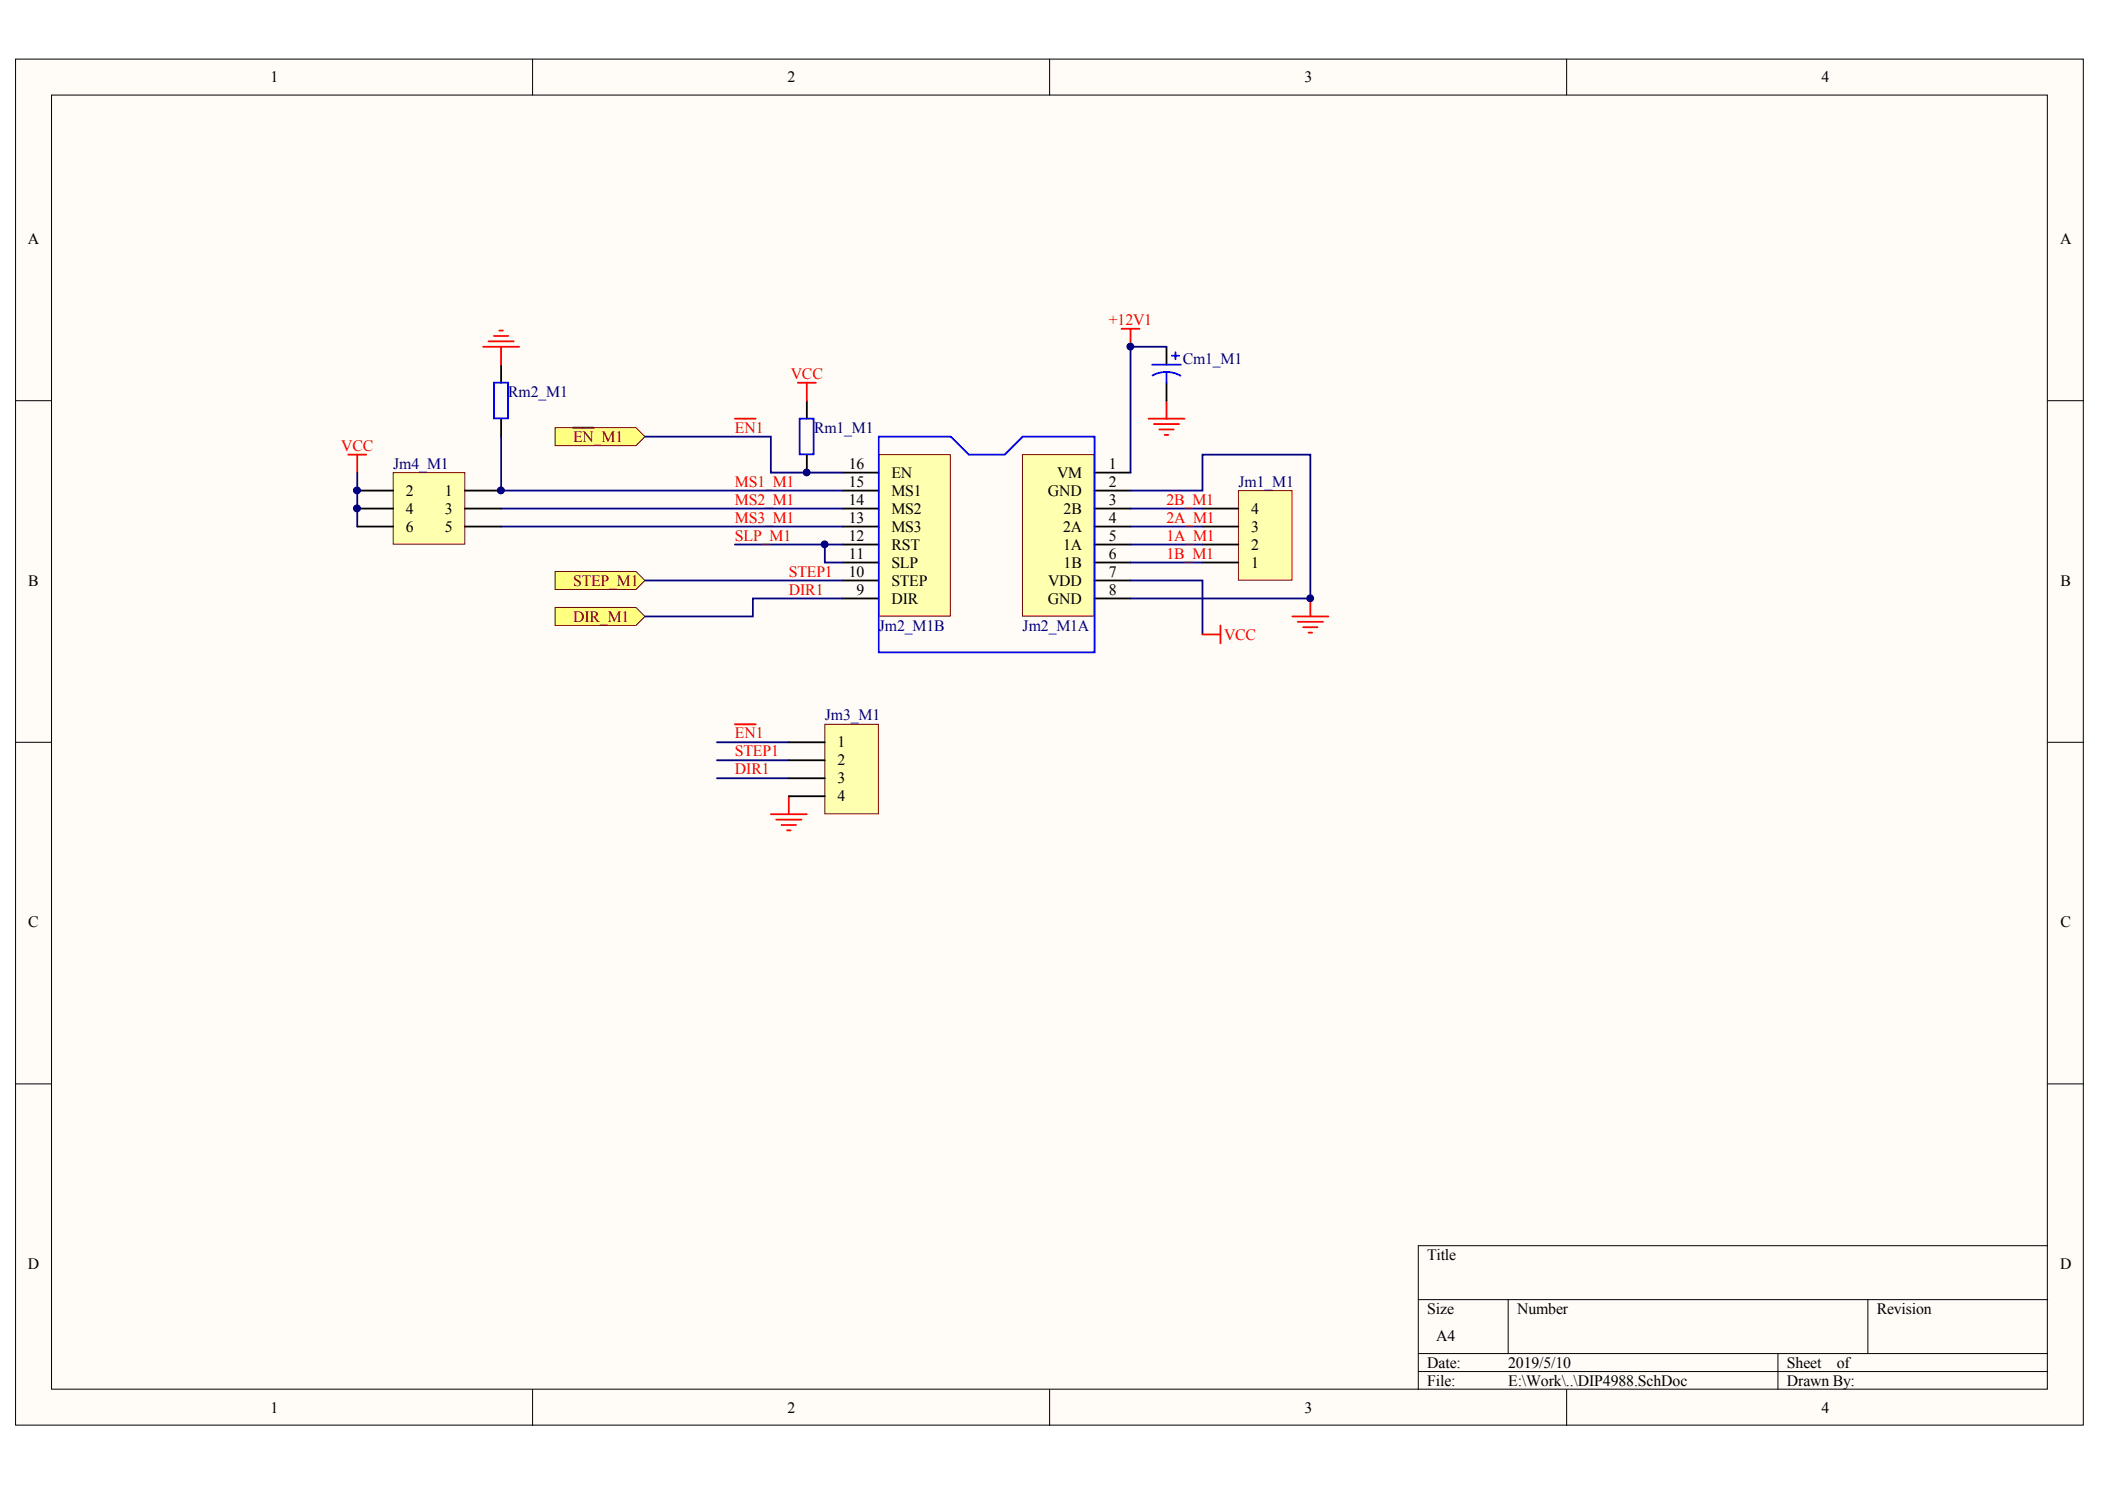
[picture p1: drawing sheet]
<svg xmlns="http://www.w3.org/2000/svg" width="297mm" height="210mm" viewBox="0 0 297 210" stroke-linecap="round" stroke-linejoin="round" font-family="sans-serif">
<g fill="#fffcf8" stroke="#000" stroke-width=".14">
<path d="M2.2 8.3h291.8v192.7h-291.8z"/>
<path d="M7.3 13.4h281.6v182.6h-281.6z"/>
</g>
<g fill="none" stroke="#000" stroke-width=".14">
<path d="M75.2 8.3v5.1M148.1 8.3v5.1M221.1 8.3v5.1M2.2 56.5h5.1M289 56.5h5M2.2 104.7h5.1M289 104.7h5M2.2 152.9h5.1M289 152.9h5M289 175.7h-88.9v20.3M75.2 196v5.1M148.1 196v5.1"/>
<path d="M200.1 183.3h88.9M200.1 190.9h88.9M200.1 193.5h88.9M212.8 183.3v7.6M221.1 196v5.1M250.9 190.9v5.1M263.6 183.3v7.6"/>
</g>
<path d="M70.7 51.5v2.5M70.7 59.1v2.5" fill="none" stroke="#000" stroke-width=".25"/>
<path d="M69.7 54h2v5h-2z" fill="none" stroke="#00f" stroke-width=".25"/>
<path d="M174.8 69.2h7.5v12.6h-7.5z" fill="#ffffb0" stroke="#800000" stroke-width=".14"/>
<path d="M169.7 79.3h5.1M169.7 76.8h5.1M169.7 74.3h5.1M169.7 71.7h5.1" fill="none" stroke="#000" stroke-width=".25"/>
<path d="M78.3 60.3h11.4l1.3 1.3-1.3 1.3h-11.4z" fill-rule="evenodd" fill="#ffff80" stroke="#800000" stroke-width=".14"/>
<path d="M80.9 60.3h2.9" fill="none" stroke="#800000" stroke-width=".25"/>
<g fill="#ffff80" stroke="#800000" stroke-width=".14">
<path d="M78.3 85.7h11.4l1.3 1.3-1.3 1.2h-11.4z" fill-rule="evenodd"/>
<path d="M78.3 80.6h11.4l1.3 1.3-1.3 1.3h-11.4z" fill-rule="evenodd"/>
</g>
<path d="M124 64.1h10.1v22.8h-10.1z" fill="#ffffb0" stroke="#800000" stroke-width=".14"/>
<path d="M118.9 79.3h5.1M118.9 76.8h5.1M118.9 74.3h5.1M118.9 71.7h5.1M118.9 69.2h5.1M118.9 66.7h5.1M118.9 84.4h5.1M118.9 81.9h5.1" fill="none" stroke="#000" stroke-width=".25"/>
<path d="M144.3 64.1h10.1v22.8h-10.1z" fill="#ffffb0" stroke="#800000" stroke-width=".14"/>
<path d="M113.9 56.5v2.6M164.6 48.9v2.6M164.6 54v2.5M113.9 64.1v2.6M154.5 66.7h5M154.5 69.2h5M154.5 71.7h5M154.5 74.3h5M154.5 76.8h5M154.5 79.3h5M154.5 81.9h5M154.5 84.4h5" fill="none" stroke="#000" stroke-width=".25"/>
<g fill="none" stroke="#000080" stroke-width=".25">
<path d="M164.6 48.9h-5.1v17.8M50.4 66.7v7.6M70.7 61.6v7.6h48.2M70.7 71.7h48.2M70.7 74.3h48.2M103.7 76.8h12.7M118.9 76.8h-2.5v2.5h2.5M159.5 69.2h10.2v-5.1h15.2v20.3h-25.4M159.5 71.7h10.2M159.5 74.3h10.2M159.5 76.8h10.2M159.5 79.3h10.2"/>
<path d="M159.5 81.9h10.2v7.6M101.2 104.7h10.1M101.2 107.2h10.1M101.2 109.8h10.1"/>
</g>
<g fill="none" stroke="#f00" stroke-width=".25">
<path d="M68.2 48.9h5.1M68.9 48.2h3.6M69.7 47.4h2M70.5 46.6h.5M70.7 48.9v2.6M103.7 59.1h2.9M112.6 54h2.5M113.9 54v2.5M158.3 46.4h2.5M159.5 46.4v2.5M162.1 59.1h5M162.8 59.8h3.6"/>
<path d="M164.6 56.5v2.6M49.1 64.1h2.6M50.4 64.1v2.6M163.6 60.6h2M164.4 61.3h.5M169.7 89.5h2.5M172.2 88.2v2.6M182.4 87h5M183.1 87.7h3.6M183.9 88.5h2M184.7 89.2h.5M184.9 84.4v2.6"/>
<path d="M103.7 102.2h2.9M108.8 114.9h5.1M109.5 115.6h3.6M110.3 116.4h2M111.1 117.1h.5M111.3 112.3v2.6"/>
</g>
<path d="M112.8 59.1h2v5h-2zM162.6 51.5h4M164.6 52.5l1.2 .2 .8 .3M164.6 52.5l-1.2 .1-.8 .4M164.6 52.5v1.5M165.4 50.2h1M165.9 49.7v1M124 61.6h10.2l2.5 2.5h5.1l2.5-2.5h10.2v30.4h-30.5z" fill="none" stroke="#00f" stroke-width=".25"/>
<path d="M55.5 66.7h10.1v10.1h-10.1z" fill="#ffffb0" stroke="#800000" stroke-width=".14"/>
<path d="M50.4 69.2h5.1M50.4 71.7h5.1M50.4 74.3h5.1M65.6 69.2h5.1M65.6 71.7h5.1M65.6 74.3h5.1" fill="none" stroke="#000" stroke-width=".25"/>
<path d="M116.4 102.2h7.6v12.6h-7.6z" fill="#ffffb0" stroke="#800000" stroke-width=".14"/>
<path d="M111.3 104.7h5.1M111.3 107.2h5.1M111.3 109.8h5.1M111.3 112.3h5.1" fill="none" stroke="#000" stroke-width=".25"/>
<path d="M91 61.6h17.8v5.1h10.1M91 81.9h27.9M118.9 84.4h-12.7v2.6h-15.2" fill="none" stroke="#000080" stroke-width=".25"/>
<g fill="#000080" stroke="#000080" stroke-width=".14">
<circle cx="50.4" cy="71.7" r=".49"/>
<circle cx="50.4" cy="69.2" r=".49"/>
<circle cx="70.7" cy="69.2" r=".49"/>
<circle cx="113.8" cy="66.6" r=".48"/>
<circle cx="116.4" cy="76.8" r=".48"/>
<circle cx="159.5" cy="48.9" r=".48"/>
<circle cx="184.9" cy="84.4" r=".48"/>
</g>
<g font-size="2.2">
<text x="38.2" y="11.6">1</text>
<text x="111.1" y="11.6">2</text>
<text x="184.1" y="11.6">3</text>
<text x="257" y="11.6">4</text>
<text x="3.9" y="34.4">A</text>
<text x="290.7" y="34.4">A</text>
<text x="57.3" y="69.9">2</text>
<text x="62.8" y="69.9">1</text>
<text x="119.8" y="71.2">14</text>
<text x="119.8" y="68.7">15</text>
<text x="119.8" y="66.1">16</text>
<text x="125.8" y="69.9">MS1</text>
<text x="125.8" y="67.4">EN</text>
<text x="147.9" y="69.9">GND</text>
<text x="149.2" y="67.4">VM</text>
<text x="156.5" y="66.1">1</text>
<text x="156.5" y="68.7">2</text>
<text x="156.5" y="71.2">3</text>
<text x="57.3" y="72.5">4</text>
<text x="57.3" y="75">6</text>
<text x="62.8" y="72.5">3</text>
<text x="62.8" y="75">5</text>
<text x="119.8" y="76.3">12</text>
<text x="119.8" y="73.7">13</text>
<text x="125.8" y="77.5">RST</text>
<text x="125.8" y="75">MS3</text>
<text x="125.8" y="72.5">MS2</text>
<text x="150" y="75">2A</text>
<text x="150" y="77.5">1A</text>
<text x="150.1" y="72.5">2B</text>
<text x="156.5" y="73.7">4</text>
<text x="156.5" y="76.3">5</text>
<text x="176.5" y="77.5">2</text>
<text x="176.5" y="75">3</text>
<text x="176.5" y="72.5">4</text>
<text x="4" y="82.6">B</text>
<text x="119.8" y="81.3">10</text>
<text x="119.8" y="78.8">11</text>
<text x="120.9" y="83.9">9</text>
<text x="125.8" y="82.6">STEP</text>
<text x="125.8" y="80.1">SLP</text>
<text x="147.9" y="82.6">VDD</text>
<text x="150.1" y="80.1">1B</text>
<text x="156.5" y="78.8">6</text>
<text x="156.5" y="81.3">7</text>
<text x="156.5" y="83.9">8</text>
<text x="176.5" y="80.1">1</text>
<text x="290.8" y="82.6">B</text>
<text x="125.8" y="85.1">DIR</text>
<text x="147.9" y="85.1">GND</text>
<text x="118.2" y="105.4">1</text>
<text x="118.2" y="108">2</text>
<text x="118.2" y="110.5">3</text>
<text x="118.2" y="113">4</text>
<text x="4" y="130.8">C</text>
<text x="290.8" y="130.8">C</text>
<text x="3.9" y="179">D</text>
<text x="201.4" y="177.7">Title</text>
<text x="290.7" y="179">D</text>
<text x="201.4" y="185.3">Size</text>
<text x="214.1" y="185.3">Number</text>
<text x="264.8" y="185.3">Revision</text>
<text x="202.7" y="189.1">A4</text>
<text x="201.4" y="192.9">Date:</text>
<text x="201.4" y="195.5">File:</text>
<text x="212.8" y="192.9">2019/5/10</text>
<text x="212.8" y="195.5">E:\Work\..\DIP4988.SchDoc</text>
<text x="252.2" y="192.9">Sheet</text>
<text x="252.2" y="195.5">Drawn By:</text>
<text x="259.2" y="192.9">of</text>
<text x="38.2" y="199.3">1</text>
<text x="111.1" y="199.3">2</text>
<text x="184.1" y="199.3">3</text>
<text x="257" y="199.3">4</text>
</g>
<g font-size="2.2" fill="#f00">
<text x="156.5" y="45.8">+12V1</text>
<text x="111.6" y="53.4">VCC</text>
<text x="48.2" y="63.6">VCC</text>
<text x="103.7" y="61">EN1</text>
<text x="103.7" y="68.7">MS1_M1</text>
<text x="103.7" y="71.2">MS2_M1</text>
<text x="164.6" y="71.2">2B_M1</text>
<text x="103.7" y="73.7">MS3_M1</text>
<text x="103.7" y="76.3">SLP_M1</text>
<text x="164.6" y="76.3">1A_M1</text>
<text x="164.6" y="73.7">2A_M1</text>
<text x="111.3" y="81.3">STEP1</text>
<text x="111.3" y="83.9">DIR1</text>
<text x="164.6" y="78.8">1B_M1</text>
<text x="172.7" y="90.2">VCC</text>
<text x="103.7" y="104.2">EN1</text>
<text x="103.7" y="106.7">STEP1</text>
<text x="103.7" y="109.2">DIR1</text>
</g>
<g font-size="2.2" fill="#000080">
<text x="166.9" y="51.4">Cm1_M1</text>
<text x="71.7" y="56">Rm2_M1</text>
<text x="114.9" y="61">Rm1_M1</text>
<text x="55.5" y="66.1">Jm4_M1</text>
<text x="174.8" y="68.7">Jm1_M1</text>
<text x="124" y="88.9">Jm2_M1B</text>
<text x="144.3" y="88.9">Jm2_M1A</text>
<text x="116.4" y="101.6">Jm3_M1</text>
</g>
<g font-size="2.2" fill="#800000">
<text x="80.9" y="62.3">EN_M1</text>
<text x="80.9" y="82.6">STEP_M1</text>
<text x="80.9" y="87.7">DIR_M1</text>
</g>
</svg>
